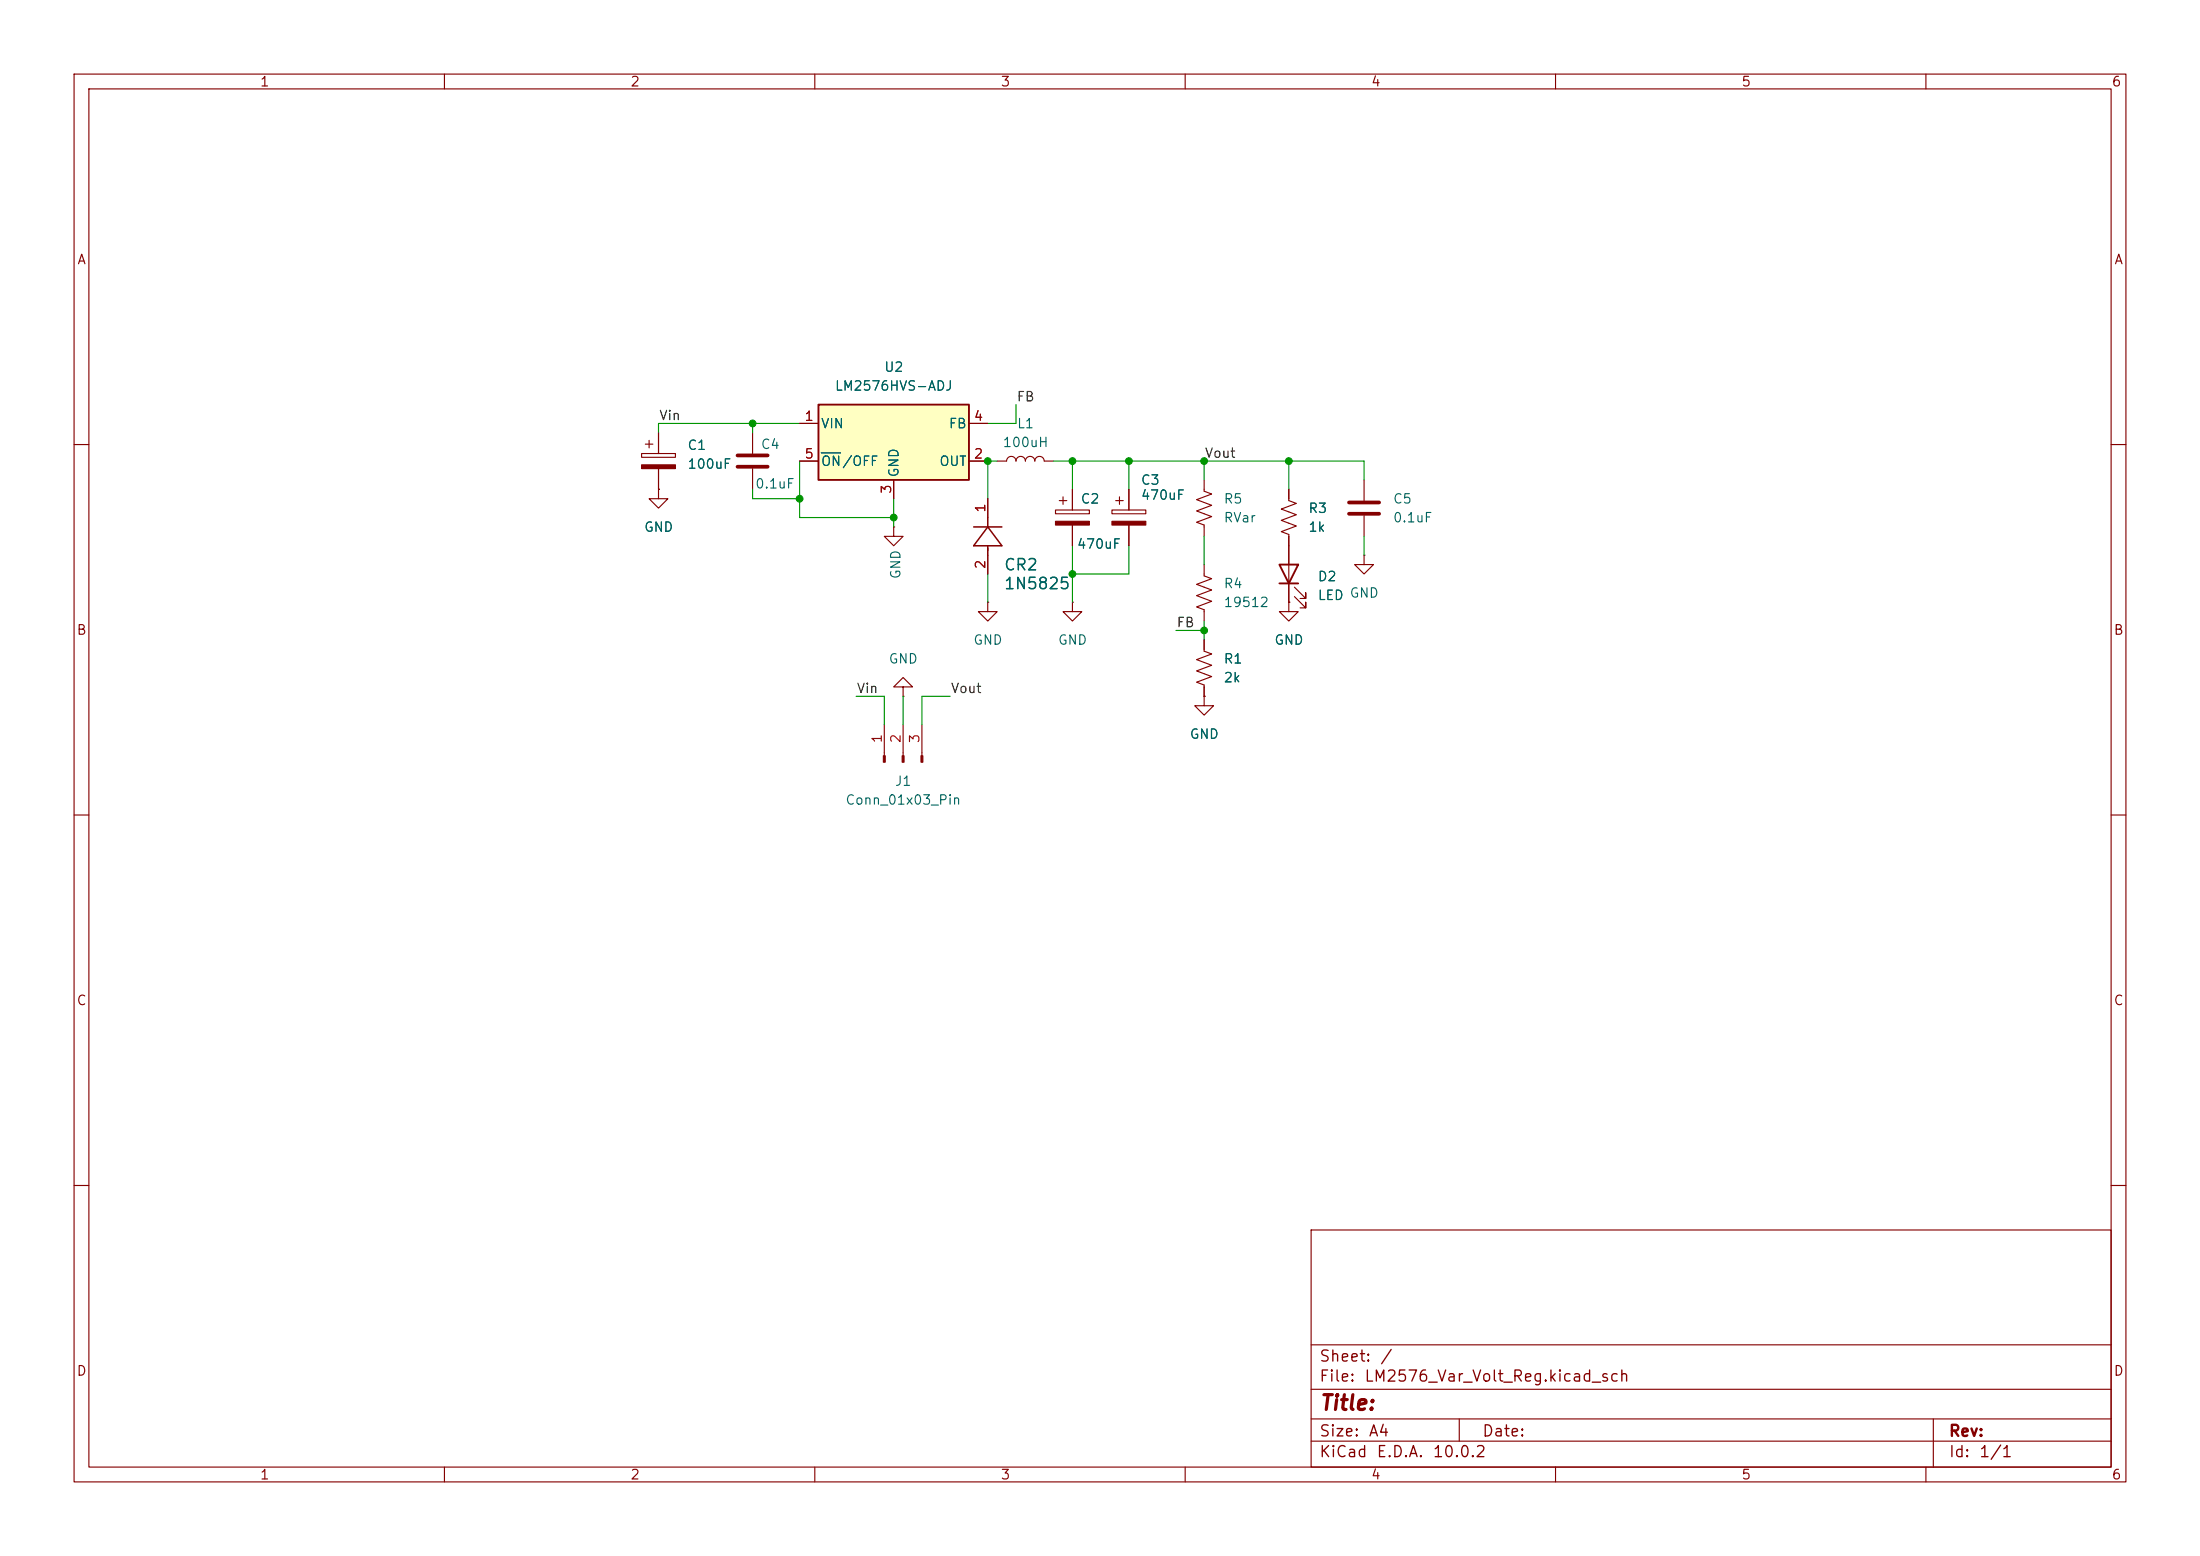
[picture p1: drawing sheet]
(kicad_sch
 (version 20260306)
 (generator "eeschema")
 (generator_version "10.0")
 (paper "A4")
 (lib_symbols
  (symbol "2026-04-06_22-20-55:1N5825"
   (body_styles demorgan)
   (pin_names
    (offset 0.254)) (exclude_from_sim no) (in_bom yes) (on_board yes)
   (in_pos_files yes)
   (duplicate_pin_numbers_are_jumpers no)
   (property "Reference" "CR" (at 5.08 4.445 0) (show_name no) (do_not_autoplace no) (effects (font (size 1.524 1.524))))
   (property "Value" "1N5825" (at 5.08 -3.81 0) (show_name no) (do_not_autoplace no) (effects (font (size 1.524 1.524))))
   (property "Footprint" "1N5825_MCH" (at 0 0 0) (show_name no) (do_not_autoplace no) (hide yes) (effects (font (size 1.27 1.27)
    (italic yes))))
   (property "Datasheet" "1N5825" (at 0 0 0) (show_name no) (do_not_autoplace no) (hide yes) (effects (font (size 1.27 1.27)
    (italic yes))))
   (property "Description" "" (at 0 0 0) (show_name no) (do_not_autoplace no) (hide yes) (effects (font (size 1.27 1.27))))
   (property "ki_locked" "" (at 0 0 0) (show_name no) (do_not_autoplace no) (effects (font (size 1.27 1.27))))
   (symbol "1N5825_1_1"
    (polyline (pts (xy 2.54 0) (xy 3.4798 0)) (stroke (width 0.2032) (type default)) (fill (type none)))
    (polyline (pts (xy 3.175 0) (xy 3.81 0)) (stroke (width 0.2032) (type default)) (fill (type none)))
    (polyline (pts (xy 3.81 1.905) (xy 3.81 -1.905)) (stroke (width 0.2032) (type default)) (fill (type none)))
    (polyline (pts (xy 3.81 -1.905) (xy 6.35 0)) (stroke (width 0.2032) (type default)) (fill (type none)))
    (polyline (pts (xy 6.35 0) (xy 3.81 1.905)) (stroke (width 0.2032) (type default)) (fill (type none)))
    (polyline (pts (xy 6.35 0) (xy 7.62 0)) (stroke (width 0.2032) (type default)) (fill (type none)))
    (polyline (pts (xy 6.35 -1.905) (xy 6.35 1.905)) (stroke (width 0.2032) (type default)) (fill (type none)))
    (pin unspecified line (at 10.16 0 180) (length 2.54) (name "" (effects (font (size 1.27 1.27)))) (number "1" (effects (font (size 1.27 1.27)))))
    (pin unspecified line (at 0 0 0) (length 2.54) (name "" (effects (font (size 1.27 1.27)))) (number "2" (effects (font (size 1.27 1.27))))))
   (symbol "1N5825_1_2"
    (polyline (pts (xy -1.905 3.81) (xy 1.905 3.81)) (stroke (width 0.2032) (type default)) (fill (type none)))
    (polyline (pts (xy 0 6.35) (xy -1.905 3.81)) (stroke (width 0.2032) (type default)) (fill (type none)))
    (polyline (pts (xy 0 6.35) (xy 0 7.62)) (stroke (width 0.2032) (type default)) (fill (type none)))
    (polyline (pts (xy 0 3.175) (xy 0 3.81)) (stroke (width 0.2032) (type default)) (fill (type none)))
    (polyline (pts (xy 0 2.54) (xy 0 3.4798)) (stroke (width 0.2032) (type default)) (fill (type none)))
    (polyline (pts (xy 1.905 6.35) (xy -1.905 6.35)) (stroke (width 0.2032) (type default)) (fill (type none)))
    (polyline (pts (xy 1.905 3.81) (xy 0 6.35)) (stroke (width 0.2032) (type default)) (fill (type none)))
    (pin unspecified line (at 0 10.16 270) (length 2.54) (name "" (effects (font (size 1.27 1.27)))) (number "1" (effects (font (size 1.27 1.27)))))
    (pin unspecified line (at 0 0 90) (length 2.54) (name "" (effects (font (size 1.27 1.27)))) (number "2" (effects (font (size 1.27 1.27))))))
   (embedded_fonts no))
  (symbol "Connector:Conn_01x03_Pin"
   (pin_names
    (offset 1.016) (hide yes)) (exclude_from_sim no) (in_bom yes) (on_board yes)
   (in_pos_files yes)
   (duplicate_pin_numbers_are_jumpers no)
   (property "Reference" "J" (at 0 5.08 0) (show_name no) (do_not_autoplace no) (effects (font (size 1.27 1.27))))
   (property "Value" "Conn_01x03_Pin" (at 0 -5.08 0) (show_name no) (do_not_autoplace no) (effects (font (size 1.27 1.27))))
   (property "Footprint" "" (at 0 0 0) (show_name no) (do_not_autoplace no) (hide yes) (effects (font (size 1.27 1.27))))
   (property "Datasheet" "" (at 0 0 0) (show_name no) (do_not_autoplace no) (hide yes) (effects (font (size 1.27 1.27))))
   (property "Description" "Generic connector, single row, 01x03, script generated" (at 0 0 0) (show_name no) (do_not_autoplace no) (hide yes) (effects (font (size 1.27 1.27))))
   (property "ki_locked" "" (at 0 0 0) (show_name no) (do_not_autoplace no) (effects (font (size 1.27 1.27))))
   (symbol "Conn_01x03_Pin_1_1"
    (rectangle (start 0.8636 2.667) (end 0 2.413) (stroke (width 0.1524) (type default)) (fill (type outline)))
    (rectangle (start 0.8636 0.127) (end 0 -0.127) (stroke (width 0.1524) (type default)) (fill (type outline)))
    (rectangle (start 0.8636 -2.413) (end 0 -2.667) (stroke (width 0.1524) (type default)) (fill (type outline)))
    (polyline (pts (xy 1.27 2.54) (xy 0.8636 2.54)) (stroke (width 0.1524) (type default)) (fill (type none)))
    (polyline (pts (xy 1.27 0) (xy 0.8636 0)) (stroke (width 0.1524) (type default)) (fill (type none)))
    (polyline (pts (xy 1.27 -2.54) (xy 0.8636 -2.54)) (stroke (width 0.1524) (type default)) (fill (type none)))
    (pin passive line (at 5.08 2.54 180) (length 3.81) (name "Pin_1" (effects (font (size 1.27 1.27)))) (number "1" (effects (font (size 1.27 1.27)))))
    (pin passive line (at 5.08 0 180) (length 3.81) (name "Pin_2" (effects (font (size 1.27 1.27)))) (number "2" (effects (font (size 1.27 1.27)))))
    (pin passive line (at 5.08 -2.54 180) (length 3.81) (name "Pin_3" (effects (font (size 1.27 1.27)))) (number "3" (effects (font (size 1.27 1.27))))))
   (embedded_fonts no))
  (symbol "Device:C"
   (pin_numbers (hide yes))
   (pin_names
    (offset 0.254)) (exclude_from_sim no) (in_bom yes) (on_board yes)
   (in_pos_files yes)
   (duplicate_pin_numbers_are_jumpers no)
   (property "Reference" "C" (at 0.635 2.54 0) (show_name no) (do_not_autoplace no) (effects (font (size 1.27 1.27)) (justify left)))
   (property "Value" "C" (at 0.635 -2.54 0) (show_name no) (do_not_autoplace no) (effects (font (size 1.27 1.27)) (justify left)))
   (property "Footprint" "" (at 0.9652 -3.81 0) (show_name no) (do_not_autoplace no) (hide yes) (effects (font (size 1.27 1.27))))
   (property "Datasheet" "" (at 0 0 0) (show_name no) (do_not_autoplace no) (hide yes) (effects (font (size 1.27 1.27))))
   (property "Description" "Unpolarized capacitor" (at 0 0 0) (show_name no) (do_not_autoplace no) (hide yes) (effects (font (size 1.27 1.27))))
   (symbol "C_0_1"
    (polyline (pts (xy -2.032 0.762) (xy 2.032 0.762)) (stroke (width 0.508) (type default)) (fill (type none)))
    (polyline (pts (xy -2.032 -0.762) (xy 2.032 -0.762)) (stroke (width 0.508) (type default)) (fill (type none))))
   (symbol "C_1_1"
    (pin passive line (at 0 3.81 270) (length 2.794) (name "" (effects (font (size 1.27 1.27)))) (number "1" (effects (font (size 1.27 1.27)))))
    (pin passive line (at 0 -3.81 90) (length 2.794) (name "" (effects (font (size 1.27 1.27)))) (number "2" (effects (font (size 1.27 1.27))))))
   (embedded_fonts no))
  (symbol "Device:C_Polarized"
   (pin_numbers (hide yes))
   (pin_names
    (offset 0.254)) (exclude_from_sim no) (in_bom yes) (on_board yes)
   (in_pos_files yes)
   (duplicate_pin_numbers_are_jumpers no)
   (property "Reference" "C" (at 0.635 2.54 0) (show_name no) (do_not_autoplace no) (effects (font (size 1.27 1.27)) (justify left)))
   (property "Value" "C_Polarized" (at 0.635 -2.54 0) (show_name no) (do_not_autoplace no) (effects (font (size 1.27 1.27)) (justify left)))
   (property "Footprint" "" (at 0.9652 -3.81 0) (show_name no) (do_not_autoplace no) (hide yes) (effects (font (size 1.27 1.27))))
   (property "Datasheet" "" (at 0 0 0) (show_name no) (do_not_autoplace no) (hide yes) (effects (font (size 1.27 1.27))))
   (property "Description" "Polarized capacitor" (at 0 0 0) (show_name no) (do_not_autoplace no) (hide yes) (effects (font (size 1.27 1.27))))
   (symbol "C_Polarized_0_1"
    (rectangle (start -2.286 0.508) (end 2.286 1.016) (stroke (width 0) (type default)) (fill (type none)))
    (polyline (pts (xy -1.778 2.286) (xy -0.762 2.286)) (stroke (width 0) (type default)) (fill (type none)))
    (polyline (pts (xy -1.27 2.794) (xy -1.27 1.778)) (stroke (width 0) (type default)) (fill (type none)))
    (rectangle (start 2.286 -0.508) (end -2.286 -1.016) (stroke (width 0) (type default)) (fill (type outline))))
   (symbol "C_Polarized_1_1"
    (pin passive line (at 0 3.81 270) (length 2.794) (name "" (effects (font (size 1.27 1.27)))) (number "1" (effects (font (size 1.27 1.27)))))
    (pin passive line (at 0 -3.81 90) (length 2.794) (name "" (effects (font (size 1.27 1.27)))) (number "2" (effects (font (size 1.27 1.27))))))
   (embedded_fonts no))
  (symbol "Device:L"
   (pin_numbers (hide yes))
   (pin_names
    (offset 1.016) (hide yes)) (exclude_from_sim no) (in_bom yes) (on_board yes)
   (in_pos_files yes)
   (duplicate_pin_numbers_are_jumpers no)
   (property "Reference" "L" (at -1.27 0 90) (show_name no) (do_not_autoplace no) (effects (font (size 1.27 1.27))))
   (property "Value" "L" (at 1.905 0 90) (show_name no) (do_not_autoplace no) (effects (font (size 1.27 1.27))))
   (property "Footprint" "" (at 0 0 0) (show_name no) (do_not_autoplace no) (hide yes) (effects (font (size 1.27 1.27))))
   (property "Datasheet" "" (at 0 0 0) (show_name no) (do_not_autoplace no) (hide yes) (effects (font (size 1.27 1.27))))
   (property "Description" "Inductor" (at 0 0 0) (show_name no) (do_not_autoplace no) (hide yes) (effects (font (size 1.27 1.27))))
   (symbol "L_0_1"
    (arc (start 0 2.54) (mid 0.6323 1.905) (end 0 1.27) (stroke (width 0) (type default)) (fill (type none)))
    (arc (start 0 1.27) (mid 0.6323 0.635) (end 0 0) (stroke (width 0) (type default)) (fill (type none)))
    (arc (start 0 0) (mid 0.6323 -0.635) (end 0 -1.27) (stroke (width 0) (type default)) (fill (type none)))
    (arc (start 0 -1.27) (mid 0.6323 -1.905) (end 0 -2.54) (stroke (width 0) (type default)) (fill (type none))))
   (symbol "L_1_1"
    (pin passive line (at 0 3.81 270) (length 1.27) (name "1" (effects (font (size 1.27 1.27)))) (number "1" (effects (font (size 1.27 1.27)))))
    (pin passive line (at 0 -3.81 90) (length 1.27) (name "2" (effects (font (size 1.27 1.27)))) (number "2" (effects (font (size 1.27 1.27))))))
   (embedded_fonts no))
  (symbol "Device:LED"
   (pin_numbers (hide yes))
   (pin_names
    (offset 1.016) (hide yes)) (exclude_from_sim no) (in_bom yes) (on_board yes)
   (in_pos_files yes)
   (duplicate_pin_numbers_are_jumpers no)
   (property "Reference" "D" (at 0 2.54 0) (show_name no) (do_not_autoplace no) (effects (font (size 1.27 1.27))))
   (property "Value" "LED" (at 0 -2.54 0) (show_name no) (do_not_autoplace no) (effects (font (size 1.27 1.27))))
   (property "Footprint" "" (at 0 0 0) (show_name no) (do_not_autoplace no) (hide yes) (effects (font (size 1.27 1.27))))
   (property "Datasheet" "" (at 0 0 0) (show_name no) (do_not_autoplace no) (hide yes) (effects (font (size 1.27 1.27))))
   (property "Description" "Light emitting diode" (at 0 0 0) (show_name no) (do_not_autoplace no) (hide yes) (effects (font (size 1.27 1.27))))
   (property "Sim.Pins" "1=K 2=A" (at 0 0 0) (show_name no) (do_not_autoplace no) (hide yes) (effects (font (size 1.27 1.27))))
   (symbol "LED_0_1"
    (polyline (pts (xy -3.048 -0.762) (xy -4.572 -2.286) (xy -3.81 -2.286) (xy -4.572 -2.286) (xy -4.572 -1.524)) (stroke (width 0) (type default)) (fill (type none)))
    (polyline (pts (xy -1.778 -0.762) (xy -3.302 -2.286) (xy -2.54 -2.286) (xy -3.302 -2.286) (xy -3.302 -1.524)) (stroke (width 0) (type default)) (fill (type none)))
    (polyline (pts (xy -1.27 0) (xy 1.27 0)) (stroke (width 0) (type default)) (fill (type none)))
    (polyline (pts (xy -1.27 -1.27) (xy -1.27 1.27)) (stroke (width 0.254) (type default)) (fill (type none)))
    (polyline (pts (xy 1.27 -1.27) (xy 1.27 1.27) (xy -1.27 0) (xy 1.27 -1.27)) (stroke (width 0.254) (type default)) (fill (type none))))
   (symbol "LED_1_1"
    (pin passive line (at -3.81 0 0) (length 2.54) (name "K" (effects (font (size 1.27 1.27)))) (number "1" (effects (font (size 1.27 1.27)))))
    (pin passive line (at 3.81 0 180) (length 2.54) (name "A" (effects (font (size 1.27 1.27)))) (number "2" (effects (font (size 1.27 1.27))))))
   (embedded_fonts no))
  (symbol "Device:R_US"
   (pin_numbers (hide yes))
   (pin_names
    (offset 0)) (exclude_from_sim no) (in_bom yes) (on_board yes)
   (in_pos_files yes)
   (duplicate_pin_numbers_are_jumpers no)
   (property "Reference" "R" (at 2.54 0 90) (show_name no) (do_not_autoplace no) (effects (font (size 1.27 1.27))))
   (property "Value" "R_US" (at -2.54 0 90) (show_name no) (do_not_autoplace no) (effects (font (size 1.27 1.27))))
   (property "Footprint" "" (at 1.016 -0.254 90) (show_name no) (do_not_autoplace no) (hide yes) (effects (font (size 1.27 1.27))))
   (property "Datasheet" "" (at 0 0 0) (show_name no) (do_not_autoplace no) (hide yes) (effects (font (size 1.27 1.27))))
   (property "Description" "Resistor, US symbol" (at 0 0 0) (show_name no) (do_not_autoplace no) (hide yes) (effects (font (size 1.27 1.27))))
   (symbol "R_US_0_1"
    (polyline (pts (xy 0 2.286) (xy 0 2.54)) (stroke (width 0) (type default)) (fill (type none)))
    (polyline (pts (xy 0 2.286) (xy 1.016 1.905) (xy 0 1.524) (xy -1.016 1.143) (xy 0 0.762)) (stroke (width 0) (type default)) (fill (type none)))
    (polyline (pts (xy 0 0.762) (xy 1.016 0.381) (xy 0 0) (xy -1.016 -0.381) (xy 0 -0.762)) (stroke (width 0) (type default)) (fill (type none)))
    (polyline (pts (xy 0 -0.762) (xy 1.016 -1.143) (xy 0 -1.524) (xy -1.016 -1.905) (xy 0 -2.286)) (stroke (width 0) (type default)) (fill (type none)))
    (polyline (pts (xy 0 -2.286) (xy 0 -2.54)) (stroke (width 0) (type default)) (fill (type none))))
   (symbol "R_US_1_1"
    (pin passive line (at 0 3.81 270) (length 1.27) (name "" (effects (font (size 1.27 1.27)))) (number "1" (effects (font (size 1.27 1.27)))))
    (pin passive line (at 0 -3.81 90) (length 1.27) (name "" (effects (font (size 1.27 1.27)))) (number "2" (effects (font (size 1.27 1.27))))))
   (embedded_fonts no))
  (symbol "Regulator_Switching:LM2576HVS-ADJ"
   (pin_names
    (offset 0.254)) (exclude_from_sim no) (in_bom yes) (on_board yes)
   (in_pos_files yes)
   (duplicate_pin_numbers_are_jumpers no)
   (property "Reference" "U" (at -10.16 6.35 0) (show_name no) (do_not_autoplace no) (effects (font (size 1.27 1.27)) (justify left)))
   (property "Value" "LM2576HVS-ADJ" (at 0 6.35 0) (show_name no) (do_not_autoplace no) (effects (font (size 1.27 1.27)) (justify left)))
   (property "Footprint" "Package_TO_SOT_SMD:TO-263-5_TabPin3" (at 0 -6.35 0) (show_name no) (do_not_autoplace no) (hide yes) (effects (font (size 1.27 1.27)
    (italic yes)) (justify left)))
   (property "Datasheet" "http://www.ti.com/lit/ds/symlink/lm2576.pdf" (at 0 0 0) (show_name no) (do_not_autoplace no) (hide yes) (effects (font (size 1.27 1.27))))
   (property "Description" "Adjustable Output Voltage, 3A SIMPLE SWITCHER® Step-Down Voltage Regulator, High Voltage Input, TO-263" (at 0 0 0) (show_name no) (do_not_autoplace no) (hide yes) (effects (font (size 1.27 1.27))))
   (symbol "LM2576HVS-ADJ_0_1"
    (rectangle (start -10.16 5.08) (end 10.16 -5.08) (stroke (width 0.254) (type default)) (fill (type background))))
   (symbol "LM2576HVS-ADJ_1_1"
    (pin power_in line (at -12.7 2.54 0) (length 2.54) (name "VIN" (effects (font (size 1.27 1.27)))) (number "1" (effects (font (size 1.27 1.27)))))
    (pin output line (at 12.7 -2.54 180) (length 2.54) (name "OUT" (effects (font (size 1.27 1.27)))) (number "2" (effects (font (size 1.27 1.27)))))
    (pin power_in line (at 0 -7.62 90) (length 2.54) (name "GND" (effects (font (size 1.27 1.27)))) (number "3" (effects (font (size 1.27 1.27)))))
    (pin input line (at 12.7 2.54 180) (length 2.54) (name "FB" (effects (font (size 1.27 1.27)))) (number "4" (effects (font (size 1.27 1.27)))))
    (pin input line (at -12.7 -2.54 0) (length 2.54) (name "~{ON}/OFF" (effects (font (size 1.27 1.27)))) (number "5" (effects (font (size 1.27 1.27))))))
   (embedded_fonts no))
  (symbol "power:GND"
   (power global)
   (pin_numbers (hide yes))
   (pin_names
    (offset 0) (hide yes)) (exclude_from_sim no) (in_bom yes) (on_board yes)
   (in_pos_files yes)
   (duplicate_pin_numbers_are_jumpers no)
   (property "Reference" "#PWR" (at 0 -6.35 0) (show_name no) (do_not_autoplace no) (hide yes) (effects (font (size 1.27 1.27))))
   (property "Value" "GND" (at 0 -3.81 0) (show_name no) (do_not_autoplace no) (effects (font (size 1.27 1.27))))
   (property "Footprint" "" (at 0 0 0) (show_name no) (do_not_autoplace no) (hide yes) (effects (font (size 1.27 1.27))))
   (property "Datasheet" "" (at 0 0 0) (show_name no) (do_not_autoplace no) (hide yes) (effects (font (size 1.27 1.27))))
   (property "Description" "Power symbol creates a global label with name \"GND\" , ground" (at 0 0 0) (show_name no) (do_not_autoplace no) (hide yes) (effects (font (size 1.27 1.27))))
   (symbol "GND_0_1"
    (polyline (pts (xy 0 0) (xy 0 -1.27) (xy 1.27 -1.27) (xy 0 -2.54) (xy -1.27 -1.27) (xy 0 -1.27)) (stroke (width 0) (type default)) (fill (type none))))
   (symbol "GND_1_1"
    (pin power_in line (at 0 0 270) (length 0) (name "" (effects (font (size 1.27 1.27)))) (number "1" (effects (font (size 1.27 1.27))))))
   (embedded_fonts no)))
 (junction
  (at 162.56 85.09)
  (diameter 0)
  (color 0 0 0 0))
 (junction
  (at 107.95 67.31)
  (diameter 0)
  (color 0 0 0 0))
 (junction
  (at 144.78 62.23)
  (diameter 0)
  (color 0 0 0 0))
 (junction
  (at 173.99 62.23)
  (diameter 0)
  (color 0 0 0 0))
 (junction
  (at 120.65 69.85)
  (diameter 0)
  (color 0 0 0 0))
 (junction
  (at 144.78 77.47)
  (diameter 0)
  (color 0 0 0 0))
 (junction
  (at 162.56 62.23)
  (diameter 0)
  (color 0 0 0 0))
 (junction
  (at 152.4 62.23)
  (diameter 0)
  (color 0 0 0 0))
 (junction
  (at 101.6 57.15)
  (diameter 0)
  (color 0 0 0 0))
 (junction
  (at 133.35 62.23)
  (diameter 0)
  (color 0 0 0 0))
 (wire
  (pts (xy 101.6 57.15) (xy 107.95 57.15))
  (stroke (width 0) (type default)))
 (wire
  (pts (xy 88.9 57.15) (xy 101.6 57.15))
  (stroke (width 0) (type default)))
 (wire
  (pts (xy 88.9 57.15) (xy 88.9 58.42))
  (stroke (width 0) (type default)))
 (wire
  (pts (xy 184.15 72.39) (xy 184.15 74.93))
  (stroke (width 0) (type default)))
 (wire
  (pts (xy 162.56 86.36) (xy 162.56 85.09))
  (stroke (width 0) (type default)))
 (wire
  (pts (xy 115.57 93.98) (xy 119.38 93.98))
  (stroke (width 0) (type default)))
 (wire
  (pts (xy 144.78 73.66) (xy 144.78 77.47))
  (stroke (width 0) (type default)))
 (wire
  (pts (xy 162.56 83.82) (xy 162.56 85.09))
  (stroke (width 0) (type default)))
 (wire
  (pts (xy 120.65 67.31) (xy 120.65 69.85))
  (stroke (width 0) (type default)))
 (wire
  (pts (xy 152.4 77.47) (xy 144.78 77.47))
  (stroke (width 0) (type default)))
 (wire
  (pts (xy 133.35 57.15) (xy 137.16 57.15))
  (stroke (width 0) (type default)))
 (wire
  (pts (xy 184.15 62.23) (xy 184.15 64.77))
  (stroke (width 0) (type default)))
 (wire
  (pts (xy 101.6 66.04) (xy 101.6 67.31))
  (stroke (width 0) (type default)))
 (wire
  (pts (xy 121.92 93.98) (xy 121.92 97.79))
  (stroke (width 0) (type default)))
 (wire
  (pts (xy 119.38 93.98) (xy 119.38 97.79))
  (stroke (width 0) (type default)))
 (wire
  (pts (xy 120.65 69.85) (xy 120.65 71.12))
  (stroke (width 0) (type default)))
 (wire
  (pts (xy 128.27 93.98) (xy 124.46 93.98))
  (stroke (width 0) (type default)))
 (wire
  (pts (xy 162.56 62.23) (xy 162.56 64.77))
  (stroke (width 0) (type default)))
 (wire
  (pts (xy 101.6 57.15) (xy 101.6 58.42))
  (stroke (width 0) (type default)))
 (wire
  (pts (xy 144.78 62.23) (xy 144.78 66.04))
  (stroke (width 0) (type default)))
 (wire
  (pts (xy 124.46 93.98) (xy 124.46 97.79))
  (stroke (width 0) (type default)))
 (wire
  (pts (xy 107.95 67.31) (xy 107.95 69.85))
  (stroke (width 0) (type default)))
 (wire
  (pts (xy 173.99 62.23) (xy 173.99 66.04))
  (stroke (width 0) (type default)))
 (wire
  (pts (xy 134.62 62.23) (xy 133.35 62.23))
  (stroke (width 0) (type default)))
 (wire
  (pts (xy 137.16 57.15) (xy 137.16 54.61))
  (stroke (width 0) (type default)))
 (wire
  (pts (xy 133.35 77.47) (xy 133.35 81.28))
  (stroke (width 0) (type default)))
 (wire
  (pts (xy 144.78 62.23) (xy 142.24 62.23))
  (stroke (width 0) (type default)))
 (wire
  (pts (xy 107.95 69.85) (xy 120.65 69.85))
  (stroke (width 0) (type default)))
 (wire
  (pts (xy 152.4 73.66) (xy 152.4 77.47))
  (stroke (width 0) (type default)))
 (wire
  (pts (xy 158.75 85.09) (xy 162.56 85.09))
  (stroke (width 0) (type default)))
 (wire
  (pts (xy 144.78 77.47) (xy 144.78 81.28))
  (stroke (width 0) (type default)))
 (wire
  (pts (xy 173.99 62.23) (xy 184.15 62.23))
  (stroke (width 0) (type default)))
 (wire
  (pts (xy 101.6 67.31) (xy 107.95 67.31))
  (stroke (width 0) (type default)))
 (wire
  (pts (xy 133.35 62.23) (xy 133.35 67.31))
  (stroke (width 0) (type default)))
 (wire
  (pts (xy 152.4 62.23) (xy 162.56 62.23))
  (stroke (width 0) (type default)))
 (wire
  (pts (xy 162.56 62.23) (xy 173.99 62.23))
  (stroke (width 0) (type default)))
 (wire
  (pts (xy 152.4 62.23) (xy 152.4 66.04))
  (stroke (width 0) (type default)))
 (wire
  (pts (xy 144.78 62.23) (xy 152.4 62.23))
  (stroke (width 0) (type default)))
 (wire
  (pts (xy 107.95 62.23) (xy 107.95 67.31))
  (stroke (width 0) (type default)))
 (wire
  (pts (xy 162.56 72.39) (xy 162.56 76.2))
  (stroke (width 0) (type default)))
 (label "Vin"
  (at 88.9 57.15 0)
  (effects (font (size 1.27 1.27)) (justify left bottom)))
 (label "Vout"
  (at 162.56 62.23 0)
  (effects (font (size 1.27 1.27)) (justify left bottom)))
 (label "Vin"
  (at 115.57 93.98 0)
  (effects (font (size 1.27 1.27)) (justify left bottom)))
 (label "FB"
  (at 158.75 85.09 0)
  (effects (font (size 1.27 1.27)) (justify left bottom)))
 (label "Vout"
  (at 128.27 93.98 0)
  (effects (font (size 1.27 1.27)) (justify left bottom)))
 (label "FB"
  (at 137.16 54.61 0)
  (effects (font (size 1.27 1.27)) (justify left bottom)))
 (symbol
  (lib_id "Device:LED")
  (at 173.99 77.47 90)
  (unit 1)
  (body_style 1)
  (exclude_from_sim no)
  (in_bom yes)
  (on_board yes)
  (in_pos_files yes)
  (dnp no)
  (fields_autoplaced yes)
  (property "Reference" "D2" (at 177.8 77.7874 90) (show_name no) (do_not_autoplace no) (effects (font (size 1.27 1.27)) (justify right)))
  (property "Value" "LED" (at 177.8 80.3274 90) (show_name no) (do_not_autoplace no) (effects (font (size 1.27 1.27)) (justify right)))
  (property "Footprint" "LED_SMD:LED_0805_2012Metric_Pad1.15x1.40mm_HandSolder" (at 173.99 77.47 0) (hide yes) (show_name no) (do_not_autoplace no) (effects (font (size 1.27 1.27))))
  (property "Datasheet" "" (at 173.99 77.47 0) (hide yes) (show_name no) (do_not_autoplace no) (effects (font (size 1.27 1.27))))
  (property "Description" "Light emitting diode" (at 173.99 77.47 0) (hide yes) (show_name no) (do_not_autoplace no) (effects (font (size 1.27 1.27))))
  (property "Sim.Pins" "1=K 2=A" (at 173.99 77.47 0) (hide yes) (show_name no) (do_not_autoplace no) (effects (font (size 1.27 1.27))))
  (pin "1")
  (pin "2"))
 (symbol
  (lib_id "power:GND")
  (at 133.35 81.28 0)
  (unit 1)
  (body_style 1)
  (exclude_from_sim no)
  (in_bom yes)
  (on_board yes)
  (in_pos_files yes)
  (dnp no)
  (fields_autoplaced yes)
  (property "Reference" "#PWR05" (at 133.35 87.63 0) (hide yes) (show_name no) (do_not_autoplace no) (effects (font (size 1.27 1.27))))
  (property "Value" "GND" (at 133.35 86.36 0) (show_name no) (do_not_autoplace no) (effects (font (size 1.27 1.27))))
  (property "Footprint" "" (at 133.35 81.28 0) (hide yes) (show_name no) (do_not_autoplace no) (effects (font (size 1.27 1.27))))
  (property "Datasheet" "" (at 133.35 81.28 0) (hide yes) (show_name no) (do_not_autoplace no) (effects (font (size 1.27 1.27))))
  (property "Description" "Power symbol creates a global label with name \"GND\" , ground" (at 133.35 81.28 0) (hide yes) (show_name no) (do_not_autoplace no) (effects (font (size 1.27 1.27))))
  (pin "1"))
 (symbol
  (lib_id "power:GND")
  (at 120.65 71.12 0)
  (unit 1)
  (body_style 1)
  (exclude_from_sim no)
  (in_bom yes)
  (on_board yes)
  (in_pos_files yes)
  (dnp no)
  (property "Reference" "#PWR08" (at 120.65 77.47 0) (hide yes) (show_name no) (do_not_autoplace no) (effects (font (size 1.27 1.27))))
  (property "Value" "GND" (at 120.904 74.168 90) (show_name no) (do_not_autoplace no) (effects (font (size 1.27 1.27)) (justify right)))
  (property "Footprint" "" (at 120.65 71.12 0) (hide yes) (show_name no) (do_not_autoplace no) (effects (font (size 1.27 1.27))))
  (property "Datasheet" "" (at 120.65 71.12 0) (hide yes) (show_name no) (do_not_autoplace no) (effects (font (size 1.27 1.27))))
  (property "Description" "Power symbol creates a global label with name \"GND\" , ground" (at 120.65 71.12 0) (hide yes) (show_name no) (do_not_autoplace no) (effects (font (size 1.27 1.27))))
  (pin "1"))
 (symbol
  (lib_id "power:GND")
  (at 121.92 93.98 180)
  (unit 1)
  (body_style 1)
  (exclude_from_sim no)
  (in_bom yes)
  (on_board yes)
  (in_pos_files yes)
  (dnp no)
  (fields_autoplaced yes)
  (property "Reference" "#PWR01" (at 121.92 87.63 0) (hide yes) (show_name no) (do_not_autoplace no) (effects (font (size 1.27 1.27))))
  (property "Value" "GND" (at 121.92 88.9 0) (show_name no) (do_not_autoplace no) (effects (font (size 1.27 1.27))))
  (property "Footprint" "" (at 121.92 93.98 0) (hide yes) (show_name no) (do_not_autoplace no) (effects (font (size 1.27 1.27))))
  (property "Datasheet" "" (at 121.92 93.98 0) (hide yes) (show_name no) (do_not_autoplace no) (effects (font (size 1.27 1.27))))
  (property "Description" "Power symbol creates a global label with name \"GND\" , ground" (at 121.92 93.98 0) (hide yes) (show_name no) (do_not_autoplace no) (effects (font (size 1.27 1.27))))
  (pin "1"))
 (symbol
  (lib_id "Device:L")
  (at 138.43 62.23 90)
  (unit 1)
  (body_style 1)
  (exclude_from_sim no)
  (in_bom yes)
  (on_board yes)
  (in_pos_files yes)
  (dnp no)
  (fields_autoplaced yes)
  (property "Reference" "L1" (at 138.43 57.15 90) (show_name no) (do_not_autoplace no) (effects (font (size 1.27 1.27))))
  (property "Value" "100uH" (at 138.43 59.69 90) (show_name no) (do_not_autoplace no) (effects (font (size 1.27 1.27))))
  (property "Footprint" "Inductor_THT:L_Toroid_Vertical_L21.6mm_W9.5mm_P7.11mm_Pulse_C" (at 138.43 62.23 0) (hide yes) (show_name no) (do_not_autoplace no) (effects (font (size 1.27 1.27))))
  (property "Datasheet" "" (at 138.43 62.23 0) (hide yes) (show_name no) (do_not_autoplace no) (effects (font (size 1.27 1.27))))
  (property "Description" "Inductor" (at 138.43 62.23 0) (hide yes) (show_name no) (do_not_autoplace no) (effects (font (size 1.27 1.27))))
  (pin "2")
  (pin "1"))
 (symbol
  (lib_id "Device:R_US")
  (at 162.56 80.01 0)
  (unit 1)
  (body_style 1)
  (exclude_from_sim no)
  (in_bom yes)
  (on_board yes)
  (in_pos_files yes)
  (dnp no)
  (fields_autoplaced yes)
  (property "Reference" "R4" (at 165.1 78.7399 0) (show_name no) (do_not_autoplace no) (effects (font (size 1.27 1.27)) (justify left)))
  (property "Value" "19512" (at 165.1 81.2799 0) (show_name no) (do_not_autoplace no) (effects (font (size 1.27 1.27)) (justify left)))
  (property "Footprint" "Resistor_SMD:R_1206_3216Metric_Pad1.30x1.75mm_HandSolder" (at 163.576 80.264 90) (hide yes) (show_name no) (do_not_autoplace no) (effects (font (size 1.27 1.27))))
  (property "Datasheet" "" (at 162.56 80.01 0) (hide yes) (show_name no) (do_not_autoplace no) (effects (font (size 1.27 1.27))))
  (property "Description" "Resistor, US symbol" (at 162.56 80.01 0) (hide yes) (show_name no) (do_not_autoplace no) (effects (font (size 1.27 1.27))))
  (pin "1")
  (pin "2"))
 (symbol
  (lib_id "power:GND")
  (at 162.56 93.98 0)
  (unit 1)
  (body_style 1)
  (exclude_from_sim no)
  (in_bom yes)
  (on_board yes)
  (in_pos_files yes)
  (dnp no)
  (fields_autoplaced yes)
  (property "Reference" "#PWR07" (at 162.56 100.33 0) (hide yes) (show_name no) (do_not_autoplace no) (effects (font (size 1.27 1.27))))
  (property "Value" "GND" (at 162.56 99.06 0) (show_name no) (do_not_autoplace no) (effects (font (size 1.27 1.27))))
  (property "Footprint" "" (at 162.56 93.98 0) (hide yes) (show_name no) (do_not_autoplace no) (effects (font (size 1.27 1.27))))
  (property "Datasheet" "" (at 162.56 93.98 0) (hide yes) (show_name no) (do_not_autoplace no) (effects (font (size 1.27 1.27))))
  (property "Description" "Power symbol creates a global label with name \"GND\" , ground" (at 162.56 93.98 0) (hide yes) (show_name no) (do_not_autoplace no) (effects (font (size 1.27 1.27))))
  (pin "1"))
 (symbol
  (lib_id "power:GND")
  (at 88.9 66.04 0)
  (unit 1)
  (body_style 1)
  (exclude_from_sim no)
  (in_bom yes)
  (on_board yes)
  (in_pos_files yes)
  (dnp no)
  (fields_autoplaced yes)
  (property "Reference" "#PWR03" (at 88.9 72.39 0) (hide yes) (show_name no) (do_not_autoplace no) (effects (font (size 1.27 1.27))))
  (property "Value" "GND" (at 88.9 71.12 0) (show_name no) (do_not_autoplace no) (effects (font (size 1.27 1.27))))
  (property "Footprint" "" (at 88.9 66.04 0) (hide yes) (show_name no) (do_not_autoplace no) (effects (font (size 1.27 1.27))))
  (property "Datasheet" "" (at 88.9 66.04 0) (hide yes) (show_name no) (do_not_autoplace no) (effects (font (size 1.27 1.27))))
  (property "Description" "Power symbol creates a global label with name \"GND\" , ground" (at 88.9 66.04 0) (hide yes) (show_name no) (do_not_autoplace no) (effects (font (size 1.27 1.27))))
  (pin "1"))
 (symbol
  (lib_id "Device:R_US")
  (at 162.56 90.17 0)
  (unit 1)
  (body_style 1)
  (exclude_from_sim no)
  (in_bom yes)
  (on_board yes)
  (in_pos_files yes)
  (dnp no)
  (property "Reference" "R1" (at 165.1 88.8999 0) (show_name no) (do_not_autoplace no) (effects (font (size 1.27 1.27)) (justify left)))
  (property "Value" "2k" (at 165.1 91.4399 0) (show_name no) (do_not_autoplace no) (effects (font (size 1.27 1.27)) (justify left)))
  (property "Footprint" "Resistor_SMD:R_1206_3216Metric" (at 163.576 90.424 90) (hide yes) (show_name no) (do_not_autoplace no) (effects (font (size 1.27 1.27))))
  (property "Datasheet" "" (at 162.56 90.17 0) (hide yes) (show_name no) (do_not_autoplace no) (effects (font (size 1.27 1.27))))
  (property "Description" "Resistor, US symbol" (at 162.56 90.17 0) (hide yes) (show_name no) (do_not_autoplace no) (effects (font (size 1.27 1.27))))
  (pin "1")
  (pin "2"))
 (symbol
  (lib_id "power:GND")
  (at 144.78 81.28 0)
  (unit 1)
  (body_style 1)
  (exclude_from_sim no)
  (in_bom yes)
  (on_board yes)
  (in_pos_files yes)
  (dnp no)
  (fields_autoplaced yes)
  (property "Reference" "#PWR04" (at 144.78 87.63 0) (hide yes) (show_name no) (do_not_autoplace no) (effects (font (size 1.27 1.27))))
  (property "Value" "GND" (at 144.78 86.36 0) (show_name no) (do_not_autoplace no) (effects (font (size 1.27 1.27))))
  (property "Footprint" "" (at 144.78 81.28 0) (hide yes) (show_name no) (do_not_autoplace no) (effects (font (size 1.27 1.27))))
  (property "Datasheet" "" (at 144.78 81.28 0) (hide yes) (show_name no) (do_not_autoplace no) (effects (font (size 1.27 1.27))))
  (property "Description" "Power symbol creates a global label with name \"GND\" , ground" (at 144.78 81.28 0) (hide yes) (show_name no) (do_not_autoplace no) (effects (font (size 1.27 1.27))))
  (pin "1"))
 (symbol
  (lib_id "Device:C_Polarized")
  (at 88.9 62.23 0)
  (unit 1)
  (body_style 1)
  (exclude_from_sim no)
  (in_bom yes)
  (on_board yes)
  (in_pos_files yes)
  (dnp no)
  (fields_autoplaced yes)
  (property "Reference" "C1" (at 92.71 60.0709 0) (show_name no) (do_not_autoplace no) (effects (font (size 1.27 1.27)) (justify left)))
  (property "Value" "100uF" (at 92.71 62.6109 0) (show_name no) (do_not_autoplace no) (effects (font (size 1.27 1.27)) (justify left)))
  (property "Footprint" "Capacitor_THT:CP_Radial_D6.3mm_P2.50mm" (at 89.8652 66.04 0) (hide yes) (show_name no) (do_not_autoplace no) (effects (font (size 1.27 1.27))))
  (property "Datasheet" "" (at 88.9 62.23 0) (hide yes) (show_name no) (do_not_autoplace no) (effects (font (size 1.27 1.27))))
  (property "Description" "Polarized capacitor" (at 88.9 62.23 0) (hide yes) (show_name no) (do_not_autoplace no) (effects (font (size 1.27 1.27))))
  (pin "1")
  (pin "2"))
 (symbol
  (lib_id "Device:C_Polarized")
  (at 152.4 69.85 0)
  (unit 1)
  (body_style 1)
  (exclude_from_sim no)
  (in_bom yes)
  (on_board yes)
  (in_pos_files yes)
  (dnp no)
  (property "Reference" "C3" (at 153.924 64.77 0) (show_name no) (do_not_autoplace no) (effects (font (size 1.27 1.27)) (justify left)))
  (property "Value" "470uF" (at 153.924 66.802 0) (show_name no) (do_not_autoplace no) (effects (font (size 1.27 1.27)) (justify left)))
  (property "Footprint" "Capacitor_THT:CP_Radial_D7.5mm_P2.50mm" (at 153.3652 73.66 0) (hide yes) (show_name no) (do_not_autoplace no) (effects (font (size 1.27 1.27))))
  (property "Datasheet" "" (at 152.4 69.85 0) (hide yes) (show_name no) (do_not_autoplace no) (effects (font (size 1.27 1.27))))
  (property "Description" "Polarized capacitor" (at 152.4 69.85 0) (hide yes) (show_name no) (do_not_autoplace no) (effects (font (size 1.27 1.27))))
  (pin "1")
  (pin "2"))
 (symbol
  (lib_id "Device:C")
  (at 184.15 68.58 0)
  (unit 1)
  (body_style 1)
  (exclude_from_sim no)
  (in_bom yes)
  (on_board yes)
  (in_pos_files yes)
  (dnp no)
  (fields_autoplaced yes)
  (property "Reference" "C5" (at 187.96 67.3099 0) (show_name no) (do_not_autoplace no) (effects (font (size 1.27 1.27)) (justify left)))
  (property "Value" "0.1uF" (at 187.96 69.8499 0) (show_name no) (do_not_autoplace no) (effects (font (size 1.27 1.27)) (justify left)))
  (property "Footprint" "Capacitor_THT:C_Disc_D6.0mm_W2.5mm_P5.00mm" (at 185.1152 72.39 0) (hide yes) (show_name no) (do_not_autoplace no) (effects (font (size 1.27 1.27))))
  (property "Datasheet" "" (at 184.15 68.58 0) (hide yes) (show_name no) (do_not_autoplace no) (effects (font (size 1.27 1.27))))
  (property "Description" "Unpolarized capacitor" (at 184.15 68.58 0) (hide yes) (show_name no) (do_not_autoplace no) (effects (font (size 1.27 1.27))))
  (pin "2")
  (pin "1"))
 (symbol
  (lib_id "power:GND")
  (at 184.15 74.93 0)
  (unit 1)
  (body_style 1)
  (exclude_from_sim no)
  (in_bom yes)
  (on_board yes)
  (in_pos_files yes)
  (dnp no)
  (fields_autoplaced yes)
  (property "Reference" "#PWR02" (at 184.15 81.28 0) (hide yes) (show_name no) (do_not_autoplace no) (effects (font (size 1.27 1.27))))
  (property "Value" "GND" (at 184.15 80.01 0) (show_name no) (do_not_autoplace no) (effects (font (size 1.27 1.27))))
  (property "Footprint" "" (at 184.15 74.93 0) (hide yes) (show_name no) (do_not_autoplace no) (effects (font (size 1.27 1.27))))
  (property "Datasheet" "" (at 184.15 74.93 0) (hide yes) (show_name no) (do_not_autoplace no) (effects (font (size 1.27 1.27))))
  (property "Description" "Power symbol creates a global label with name \"GND\" , ground" (at 184.15 74.93 0) (hide yes) (show_name no) (do_not_autoplace no) (effects (font (size 1.27 1.27))))
  (pin "1"))
 (symbol
  (lib_id "Regulator_Switching:LM2576HVS-ADJ")
  (at 120.65 59.69 0)
  (unit 1)
  (body_style 1)
  (exclude_from_sim no)
  (in_bom yes)
  (on_board yes)
  (in_pos_files yes)
  (dnp no)
  (fields_autoplaced yes)
  (property "Reference" "U2" (at 120.65 49.53 0) (show_name no) (do_not_autoplace no) (effects (font (size 1.27 1.27))))
  (property "Value" "LM2576HVS-ADJ" (at 120.65 52.07 0) (show_name no) (do_not_autoplace no) (effects (font (size 1.27 1.27))))
  (property "Footprint" "Package_TO_SOT_SMD:TO-263-5_TabPin3" (at 120.65 66.04 0) (hide yes) (show_name no) (do_not_autoplace no) (effects (font (size 1.27 1.27)
    (italic yes)) (justify left)))
  (property "Datasheet" "http://www.ti.com/lit/ds/symlink/lm2576.pdf" (at 120.65 59.69 0) (hide yes) (show_name no) (do_not_autoplace no) (effects (font (size 1.27 1.27))))
  (property "Description" "Adjustable Output Voltage, 3A SIMPLE SWITCHER® Step-Down Voltage Regulator, High Voltage Input, TO-263" (at 120.65 59.69 0) (hide yes) (show_name no) (do_not_autoplace no) (effects (font (size 1.27 1.27))))
  (pin "3")
  (pin "2")
  (pin "5")
  (pin "4")
  (pin "1"))
 (symbol
  (lib_id "Connector:Conn_01x03_Pin")
  (at 121.92 102.87 90)
  (unit 1)
  (body_style 1)
  (exclude_from_sim no)
  (in_bom yes)
  (on_board yes)
  (in_pos_files yes)
  (dnp no)
  (fields_autoplaced yes)
  (property "Reference" "J1" (at 121.92 105.41 90) (show_name no) (do_not_autoplace no) (effects (font (size 1.27 1.27))))
  (property "Value" "Conn_01x03_Pin" (at 121.92 107.95 90) (show_name no) (do_not_autoplace no) (effects (font (size 1.27 1.27))))
  (property "Footprint" "Connector_PinSocket_2.54mm:PinSocket_1x03_P2.54mm_Vertical" (at 121.92 102.87 0) (hide yes) (show_name no) (do_not_autoplace no) (effects (font (size 1.27 1.27))))
  (property "Datasheet" "" (at 121.92 102.87 0) (hide yes) (show_name no) (do_not_autoplace no) (effects (font (size 1.27 1.27))))
  (property "Description" "Generic connector, single row, 01x03, script generated" (at 121.92 102.87 0) (hide yes) (show_name no) (do_not_autoplace no) (effects (font (size 1.27 1.27))))
  (pin "3")
  (pin "2")
  (pin "1"))
 (symbol
  (lib_id "power:GND")
  (at 173.99 81.28 0)
  (unit 1)
  (body_style 1)
  (exclude_from_sim no)
  (in_bom yes)
  (on_board yes)
  (in_pos_files yes)
  (dnp no)
  (fields_autoplaced yes)
  (property "Reference" "#PWR06" (at 173.99 87.63 0) (hide yes) (show_name no) (do_not_autoplace no) (effects (font (size 1.27 1.27))))
  (property "Value" "GND" (at 173.99 86.36 0) (show_name no) (do_not_autoplace no) (effects (font (size 1.27 1.27))))
  (property "Footprint" "" (at 173.99 81.28 0) (hide yes) (show_name no) (do_not_autoplace no) (effects (font (size 1.27 1.27))))
  (property "Datasheet" "" (at 173.99 81.28 0) (hide yes) (show_name no) (do_not_autoplace no) (effects (font (size 1.27 1.27))))
  (property "Description" "Power symbol creates a global label with name \"GND\" , ground" (at 173.99 81.28 0) (hide yes) (show_name no) (do_not_autoplace no) (effects (font (size 1.27 1.27))))
  (pin "1"))
 (symbol
  (lib_id "Device:C_Polarized")
  (at 144.78 69.85 0)
  (unit 1)
  (body_style 1)
  (exclude_from_sim no)
  (in_bom yes)
  (on_board yes)
  (in_pos_files yes)
  (dnp no)
  (property "Reference" "C2" (at 145.796 67.31 0) (show_name no) (do_not_autoplace no) (effects (font (size 1.27 1.27)) (justify left)))
  (property "Value" "470uF" (at 145.288 73.406 0) (show_name no) (do_not_autoplace no) (effects (font (size 1.27 1.27)) (justify left)))
  (property "Footprint" "Capacitor_THT:CP_Radial_D7.5mm_P2.50mm" (at 145.7452 73.66 0) (hide yes) (show_name no) (do_not_autoplace no) (effects (font (size 1.27 1.27))))
  (property "Datasheet" "" (at 144.78 69.85 0) (hide yes) (show_name no) (do_not_autoplace no) (effects (font (size 1.27 1.27))))
  (property "Description" "Polarized capacitor" (at 144.78 69.85 0) (hide yes) (show_name no) (do_not_autoplace no) (effects (font (size 1.27 1.27))))
  (pin "1")
  (pin "2"))
 (symbol
  (lib_id "Device:R_US")
  (at 173.99 69.85 0)
  (unit 1)
  (body_style 1)
  (exclude_from_sim no)
  (in_bom yes)
  (on_board yes)
  (in_pos_files yes)
  (dnp no)
  (fields_autoplaced yes)
  (property "Reference" "R3" (at 176.53 68.5799 0) (show_name no) (do_not_autoplace no) (effects (font (size 1.27 1.27)) (justify left)))
  (property "Value" "1k" (at 176.53 71.1199 0) (show_name no) (do_not_autoplace no) (effects (font (size 1.27 1.27)) (justify left)))
  (property "Footprint" "Resistor_SMD:R_1206_3216Metric_Pad1.30x1.75mm_HandSolder" (at 175.006 70.104 90) (hide yes) (show_name no) (do_not_autoplace no) (effects (font (size 1.27 1.27))))
  (property "Datasheet" "" (at 173.99 69.85 0) (hide yes) (show_name no) (do_not_autoplace no) (effects (font (size 1.27 1.27))))
  (property "Description" "Resistor, US symbol" (at 173.99 69.85 0) (hide yes) (show_name no) (do_not_autoplace no) (effects (font (size 1.27 1.27))))
  (pin "1")
  (pin "2"))
 (symbol
  (lib_id "Device:C")
  (at 101.6 62.23 0)
  (unit 1)
  (body_style 1)
  (exclude_from_sim no)
  (in_bom yes)
  (on_board yes)
  (in_pos_files yes)
  (dnp no)
  (property "Reference" "C4" (at 102.616 59.944 0) (show_name no) (do_not_autoplace no) (effects (font (size 1.27 1.27)) (justify left)))
  (property "Value" "0.1uF" (at 101.854 65.278 0) (show_name no) (do_not_autoplace no) (effects (font (size 1.27 1.27)) (justify left)))
  (property "Footprint" "Capacitor_THT:C_Disc_D6.0mm_W2.5mm_P5.00mm" (at 102.5652 66.04 0) (hide yes) (show_name no) (do_not_autoplace no) (effects (font (size 1.27 1.27))))
  (property "Datasheet" "" (at 101.6 62.23 0) (hide yes) (show_name no) (do_not_autoplace no) (effects (font (size 1.27 1.27))))
  (property "Description" "Unpolarized capacitor" (at 101.6 62.23 0) (hide yes) (show_name no) (do_not_autoplace no) (effects (font (size 1.27 1.27))))
  (pin "2")
  (pin "1"))
 (symbol
  (lib_id "Device:R_US")
  (at 162.56 68.58 0)
  (unit 1)
  (body_style 1)
  (exclude_from_sim no)
  (in_bom yes)
  (on_board yes)
  (in_pos_files yes)
  (dnp no)
  (fields_autoplaced yes)
  (property "Reference" "R5" (at 165.1 67.3099 0) (show_name no) (do_not_autoplace no) (effects (font (size 1.27 1.27)) (justify left)))
  (property "Value" "RVar" (at 165.1 69.8499 0) (show_name no) (do_not_autoplace no) (effects (font (size 1.27 1.27)) (justify left)))
  (property "Footprint" "Resistor_SMD:R_1206_3216Metric_Pad1.30x1.75mm_HandSolder" (at 163.576 68.834 90) (hide yes) (show_name no) (do_not_autoplace no) (effects (font (size 1.27 1.27))))
  (property "Datasheet" "" (at 162.56 68.58 0) (hide yes) (show_name no) (do_not_autoplace no) (effects (font (size 1.27 1.27))))
  (property "Description" "Resistor, US symbol" (at 162.56 68.58 0) (hide yes) (show_name no) (do_not_autoplace no) (effects (font (size 1.27 1.27))))
  (pin "1")
  (pin "2"))
 (symbol
  (lib_id "2026-04-06_22-20-55:1N5825")
  (at 133.35 77.47 90)
  (unit 1)
  (body_style 1)
  (exclude_from_sim no)
  (in_bom yes)
  (on_board yes)
  (in_pos_files yes)
  (dnp no)
  (property "Reference" "CR2" (at 135.382 76.2 90) (show_name no) (do_not_autoplace no) (effects (font (size 1.524 1.524)) (justify right)))
  (property "Value" "1N5825" (at 135.382 78.74 90) (show_name no) (do_not_autoplace no) (effects (font (size 1.524 1.524)) (justify right)))
  (property "Footprint" "1N5825_MCH" (at 133.35 77.47 0) (hide yes) (show_name no) (do_not_autoplace no) (effects (font (size 1.27 1.27)
    (italic yes))))
  (property "Datasheet" "1N5825" (at 133.35 77.47 0) (hide yes) (show_name no) (do_not_autoplace no) (effects (font (size 1.27 1.27)
    (italic yes))))
  (property "Description" "" (at 133.35 77.47 0) (hide yes) (show_name no) (do_not_autoplace no) (effects (font (size 1.27 1.27))))
  (pin "1")
  (pin "2"))
 (sheet_instances
  (path ""
   (page "1")))
 (embedded_fonts no))
